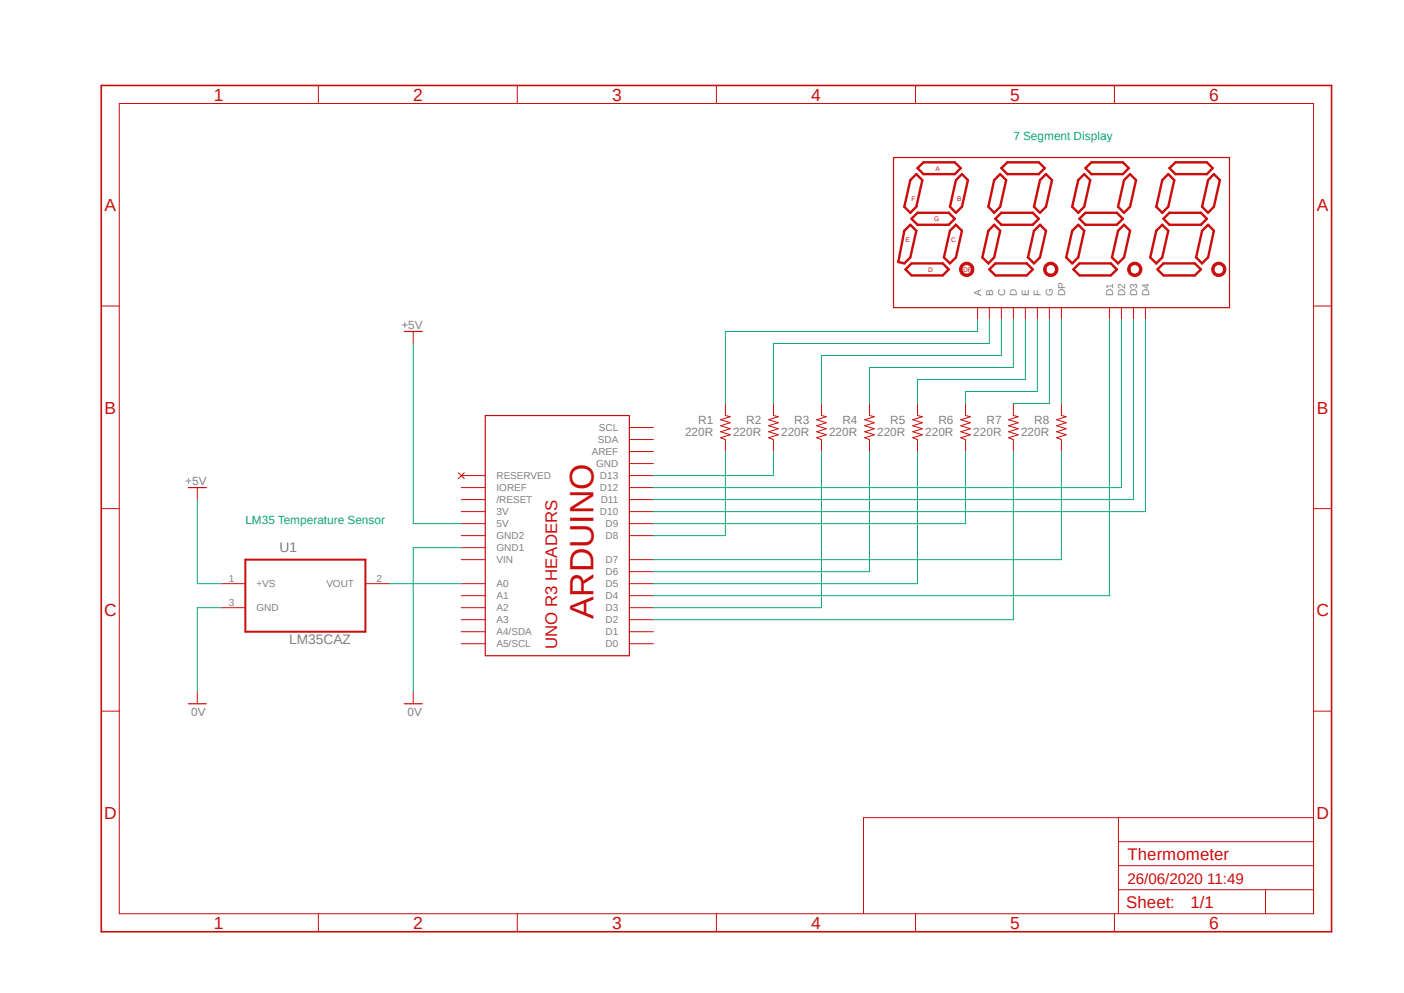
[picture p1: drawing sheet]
<svg xmlns="http://www.w3.org/2000/svg" width="297mm" height="210mm" viewBox="0 0 297 210" stroke-linecap="round" stroke-linejoin="round" font-family="sans-serif">
<path d="M20.9 17.7l261.2 179.9M282.1 17.7l-261.2 179.9" fill="none" stroke="#fff" stroke-width=".21"/>
<g fill="none" stroke="#c90d0c" stroke-width=".21">
<path d="M67.4 18.1v3.8M109.4 18.1v3.8M151.6 18.1v3.8M193.7 18.1v3.8M235.8 18.1v3.8M25.2 21.9h252.7v171.4h-252.7zM21.4 64.7h3.8M87.4 70.1v2.5M277.9 64.7h3.8M97 100l1.2 1.2M98.2 100l-1.2 1.2M133.1 95.5h5.1"/>
<path d="M133.1 98h5.1M133.1 90.4h5.1M133.1 93h5.1M153.5 85.3v2.6l1 .2-2.1 .7 2.1 .6-2.1 .6 2.1 .7-2.1 .6 2.1 .6-2.1 .7 1.1 .4v2.5M163.6 85.3v2.6l1 .2-2 .7 2 .6-2 .6 2 .7-2 .6 2 .6-2 .7 1 .4v2.5M173.8 85.3v2.6l1 .2-2 .7 2 .6-2 .6 2 .7-2 .6 2 .6-2 .7 1 .4v2.5M183.9 85.3v2.6l1.1 .2-2.1 .7 2.1 .6-2.1 .6 2.1 .7-2.1 .6 2.1 .6-2.1 .7 1 .4v2.5M194.1 85.3v2.6l1 .2-2 .7 2 .6-2 .6 2 .7-2 .6 2 .6-2 .7 1 .4v2.5M204.3 85.3v2.6l1 .2-2.1 .7 2.1 .6-2.1 .6 2.1 .7-2.1 .6 2.1 .6-2.1 .7 1.1 .4v2.5M214.4 85.3v2.6l1 .2-2 .7 2 .6-2 .6 2 .7-2 .6 2 .6-2 .7 1 .4v2.5M224.5 85.3v2.6l1.1 .2-2.1 .7 2.1 .6-2.1 .6 2.1 .7-2.1 .6 2.1 .6-2.1 .7 1 .4v2.5M21.4 107.6h3.8"/>
<path d="M41.7 103.1v2.6M97.6 105.7h5.1M97.6 108.2h5.1M97.6 110.7h5.1M97.6 118.4h5.1M97.6 113.3h5.1M97.6 103.1h5.1M97.6 100.6h5.1M97.6 115.8h5.1M133.1 105.7h5.1M133.1 108.2h5.1M133.1 110.7h5.1"/>
<path d="M133.1 118.4h5.1M133.1 113.3h5.1M133.1 103.1h5.1M133.1 100.6h5.1M277.9 107.6h3.8M46.8 123.4h5.1M46.8 128.5h5.1M77.3 123.4h5.1M97.6 123.4h5.1M97.6 126h5.1M97.6 128.5h5.1M97.6 131.1h5.1"/>
<path d="M97.6 133.6h5.1M97.6 136.1h5.1M133.1 123.4h5.1M133.1 126h5.1M133.1 128.5h5.1M133.1 131.1h5.1M133.1 133.6h5.1M133.1 136.1h5.1M133.1 120.9h5.1M21.4 150.4h3.8M41.7 146.3v2.5M87.4 146.3v2.5"/>
<path d="M277.9 150.4h3.8M236.6 172.9v20.4M236.6 178h41.3M277.9 172.9h-95.2v20.4M67.4 193.3v3.8M109.4 193.3v3.8M151.6 193.3v3.8M193.7 193.3v3.8M235.8 193.3v3.8M236.6 188.2h41.3M236.6 183.1h41.3M267.7 188.2v5.1"/>
</g>
<path d="M21.4 18.1h260.3v179h-260.3z" fill="none" stroke="#c90d0c" stroke-width=".34"/>
<path d="M189 33.3h71.1v31.8h-71.1zM85.5 70.1h3.8M102.7 87.9h30.4v50.8h-30.4zM39.8 103.1h3.8M39.8 148.8h3.8M85.5 148.8h3.8" fill="none" stroke="#c90d0c" stroke-width=".25"/>
<path d="M51.9 118.4h25.4v15.2h-25.4z" fill="none" stroke="#c90d0c" stroke-width=".42"/>
<g fill="none" stroke="#c90d0c" stroke-width=".51">
<path d="M193.8 36.8l1.3 1.3-1.3 5.6-1.2 1.3-1.3-1.3 1.3-5.6zM194.1 35.6l1.3-1.3h6.6l1.2 1.3-1.2 1.2h-6.6zM203.5 36.8l1.3 1.3-1.3 5.6-1.3 1.3-1.2-1.3 1.2-5.6zM211.6 36.8l1.3 1.3-1.3 5.6-1.3 1.3-1.2-1.3 1.2-5.6zM211.8 35.6l1.3-1.3h6.7l1.2 1.3-1.2 1.2h-6.7zM221.3 36.8l1.2 1.3-1.2 5.6-1.3 1.3-1.3-1.3 1.3-5.6zM229.4 36.8l1.2 1.3-1.2 5.6-1.3 1.3-1.3-1.3 1.3-5.6zM229.6 35.6l1.3-1.3h6.6l1.3 1.3-1.3 1.2h-6.6zM237.8 38.1l1.3-1.3 1.2 1.3-1.2 5.6-1.3 1.3-1.3-1.3zM247.1 36.8l1.3 1.3-1.3 5.6-1.2 1.3-1.3-1.3 1.3-5.6zM247.4 35.6l1.3-1.3h6.6l1.2 1.3-1.2 1.2h-6.6zM256.8 36.8l1.3 1.3-1.3 5.6-1.2 1.3-1.3-1.3 1.3-5.6z"/>
<path d="M191.3 48.8l1.3-1.3 1.2 1.3-1.2 5.6-1.3 1.3-1.3-.3zM192.8 55.7h6.6l1.3 1.3-1.3 1.3h-6.6l-1.2-1.3zM194.1 45h6.6l1.3 1.3-1.3 1.2h-6.6l-1.3-1.2zM202.2 47.5l1.3 1.3-1.3 5.6-1.2 1.3-1.3-1.3 1.3-5.6zM209.3 57l1.3-1.3h6.6l1.3 1.3-1.3 1.3h-6.6zM210.3 47.5l1.3 1.3-1.3 5.6-1.2 1.3-1.3-1.3 1.3-5.6zM211.8 45h6.7l1.3 1.3-1.3 1.2h-6.7l-1.2-1.2zM218.7 48.8l1.3-1.3 1.3 1.3-1.3 5.6-1.3 1.3-1.2-1.3zM228.1 47.5l1.3 1.3-1.3 5.6-1.3 1.3-1.2-1.3 1.2-5.6zM228.3 46.3l1.3-1.3h6.7l1.2 1.3-1.2 1.2h-6.7zM228.3 55.7h6.7l1.3 1.3-1.3 1.3h-6.7l-1.2-1.3zM237.8 47.5l1.3 1.3-1.3 5.6-1.3 1.3-1.3-1.3 1.3-5.6z"/>
<path d="M244.6 48.8l1.3-1.3 1.2 1.3-1.2 5.6-1.3 1.3-1.3-1.3zM246.1 55.7h6.7l1.2 1.3-1.2 1.3h-6.7l-1.2-1.3zM247.4 45h6.6l1.3 1.3-1.3 1.2h-6.6l-1.3-1.2zM255.6 47.5l1.2 1.3-1.2 5.6-1.3 1.3-1.3-1.3 1.3-5.6z"/>
</g>
<path d="M203.3 56a1.53 1.53 0 0 1 2.5 .1 1.53 1.53 0 0 1-.8 2.3 1.53 1.53 0 0 1-2-1.4h.5a1.01 1.01 0 0 1 1.5-.9 1.01 1.01 0 0 1 .2 1.7 1.01 1.01 0 0 1-1.7-.5v-.3h-.5z" fill-rule="evenodd" fill="#c90d0c"/>
<path d="M203.3 56a1.53 1.53 0 0 1 2.5 .1 1.53 1.53 0 0 1-.8 2.3 1.53 1.53 0 0 1-2-1.4h.5a1.01 1.01 0 0 1 1.5-.9 1.01 1.01 0 0 1 .2 1.7 1.01 1.01 0 0 1-1.7-.5v-.3h-.5z" fill="none" stroke="#c90d0c" stroke-width=".21"/>
<path d="M221.1 56a1.53 1.53 0 0 1 2.5 .1 1.53 1.53 0 0 1-.8 2.3 1.53 1.53 0 0 1-2-1.4h.5a1.01 1.01 0 0 1 1.4-.9 1.01 1.01 0 0 1 .2 1.7 1.01 1.01 0 0 1-1.6-.5v-.3h-.5z" fill-rule="evenodd" fill="#c90d0c"/>
<path d="M221.1 56a1.53 1.53 0 0 1 2.5 .1 1.53 1.53 0 0 1-.8 2.3 1.53 1.53 0 0 1-2-1.4h.5a1.01 1.01 0 0 1 1.4-.9 1.01 1.01 0 0 1 .2 1.7 1.01 1.01 0 0 1-1.6-.5v-.3h-.5z" fill="none" stroke="#c90d0c" stroke-width=".21"/>
<path d="M238.9 56a1.51 1.51 0 0 1 2.4 .1 1.51 1.51 0 0 1-.8 2.3 1.51 1.51 0 0 1-2-1.4h.6a1.01 1.01 0 0 1 1.4-.9 1.01 1.01 0 0 1 .2 1.7 1.01 1.01 0 0 1-1.6-.5v-.3h-.6z" fill-rule="evenodd" fill="#c90d0c"/>
<path d="M238.9 56a1.51 1.51 0 0 1 2.4 .1 1.51 1.51 0 0 1-.8 2.3 1.51 1.51 0 0 1-2-1.4h.6a1.01 1.01 0 0 1 1.4-.9 1.01 1.01 0 0 1 .2 1.7 1.01 1.01 0 0 1-1.6-.5v-.3h-.6z" fill="none" stroke="#c90d0c" stroke-width=".21"/>
<path d="M256.7 56a1.51 1.51 0 0 1 2.4 .1 1.51 1.51 0 0 1-.8 2.3 1.51 1.51 0 0 1-2-1.4h.5a1.01 1.01 0 0 1 1.3-1 1.01 1.01 0 0 1 .5 1.6 1.01 1.01 0 0 1-1.7-.3l-.1-.3h-.5z" fill-rule="evenodd" fill="#c90d0c"/>
<g fill="none" stroke="#c90d0c" stroke-width=".21">
<path d="M256.7 56a1.51 1.51 0 0 1 2.4 .1 1.51 1.51 0 0 1-.8 2.3 1.51 1.51 0 0 1-2-1.4h.5a1.01 1.01 0 0 1 1.3-1 1.01 1.01 0 0 1 .5 1.6 1.01 1.01 0 0 1-1.7-.3l-.1-.3h-.5zM206.8 65.1v2.5M209.3 65.1v2.5M211.8 65.1v2.5M214.4 65.1v2.5M216.9 65.1v2.5M219.5 65.1v2.5M222 65.1v2.5M224.5 65.1v2.5M234.7 65.1v2.5M237.2 65.1v2.5M239.8 65.1v2.5"/>
<path d="M242.3 65.1v2.5"/>
</g>
<g fill="none" stroke="#0dab76" stroke-width=".21">
<path d="M87.4 72.6v38.1h10.2M206.8 67.6v2.5h-53.3v15.2M209.3 67.6v5h-45.7v12.7M211.8 67.6v7.6h-38v10.1M214.4 67.6v10.1h-30.5v7.6M216.9 67.6v12.7h-22.8v5M219.5 67.6v15.2h-15.2v2.5M222 67.6v17.7h-7.6M224.5 67.6v17.7M234.7 67.6v58.4h-96.5M237.2 67.6v35.5h-99M239.8 67.6v38.1h-101.6"/>
<path d="M242.3 67.6v40.6h-104.1M153.5 95.5v17.8h-15.3M163.6 95.5v5.1h-25.4M173.8 95.5v33h-35.6M183.9 95.5v25.4h-45.7M194.1 95.5v27.9h-55.9M204.3 95.5v15.2h-66.1M214.4 95.5v35.6h-76.2M224.5 95.5v22.9h-86.3M41.7 105.7v17.7h5.1M97.6 115.8h-10.2v30.5M46.8 128.5h-5.1v17.8"/>
<path d="M82.4 123.4h15.2"/>
</g>
<text font-size="7.2" fill="#c90d0c" x="125.5" y="131" transform="rotate(-90 125.5 131)">ARDUINO</text>
<g font-size="3.7" fill="#c90d0c">
<text x="45.3" y="21.3">1</text>
<text x="87.4" y="21.3">2</text>
<text x="129.5" y="21.3">3</text>
<text x="171.6" y="21.3">4</text>
<text x="213.7" y="21.3">5</text>
<text x="255.8" y="21.3">6</text>
<text x="22.1" y="44.6">A</text>
<text x="278.6" y="44.6">A</text>
<text x="22.1" y="87.5">B</text>
<text x="278.6" y="87.5">B</text>
<text x="22" y="130.3">C</text>
<text x="278.5" y="130.3">C</text>
<text x="22" y="173.1">D</text>
<text x="278.5" y="173.1">D</text>
<text x="45.3" y="196.5">1</text>
<text x="87.4" y="196.5">2</text>
<text x="129.5" y="196.5">3</text>
<text x="171.6" y="196.5">4</text>
<text x="213.7" y="196.5">5</text>
<text x="255.8" y="196.5">6</text>
</g>
<g font-size="3.6" fill="#c90d0c">
<text x="117.9" y="137.3" transform="rotate(-90 117.9 137.3)">UNO R3 HEADERS</text>
<text x="238.5" y="181.8">Thermometer</text>
<text x="251.8" y="192">1/1</text>
<text x="238.3" y="192.1">Sheet:</text>
</g>
<text font-size="3.2" fill="#c90d0c" x="238.5" y="186.9">26/06/2020 11:49</text>
<g font-size="2.9" fill="#808080">
<text x="59.1" y="116.7">U1</text>
<text x="61.2" y="136.1">LM35CAZ</text>
</g>
<g font-size="2.5" fill="#0dab76">
<text x="214.4" y="29.5">7 Segment Display</text>
<text x="51.9" y="110.7">LM35 Temperature Sensor</text>
</g>
<g font-size="2.5" fill="#808080">
<text x="84.9" y="69.5">+5V</text>
<text x="147.7" y="89.7">R1</text>
<text x="157.9" y="89.7">R2</text>
<text x="168" y="89.7">R3</text>
<text x="178.2" y="89.7">R4</text>
<text x="188.3" y="89.7">R5</text>
<text x="198.5" y="89.7">R6</text>
<text x="208.7" y="89.7">R7</text>
<text x="218.8" y="89.7">R8</text>
<text x="144.9" y="92.2">220R</text>
<text x="155.1" y="92.2">220R</text>
<text x="165.2" y="92.2">220R</text>
<text x="175.4" y="92.2">220R</text>
<text x="185.5" y="92.2">220R</text>
<text x="195.7" y="92.2">220R</text>
<text x="205.9" y="92.2">220R</text>
<text x="216" y="92.2">220R</text>
<text x="39.2" y="102.5">+5V</text>
<text x="40.5" y="151.4">0V</text>
<text x="86.2" y="151.4">0V</text>
</g>
<g font-size="2.1" fill="#808080">
<text x="207.6" y="62.7" transform="rotate(-90 207.6 62.7)">A</text>
<text x="210.1" y="62.7" transform="rotate(-90 210.1 62.7)">B</text>
<text x="212.6" y="62.7" transform="rotate(-90 212.6 62.7)">C</text>
<text x="215.1" y="62.7" transform="rotate(-90 215.1 62.7)">D</text>
<text x="217.7" y="62.7" transform="rotate(-90 217.7 62.7)">E</text>
<text x="220.2" y="62.7" transform="rotate(-90 220.2 62.7)">F</text>
<text x="222.8" y="62.7" transform="rotate(-90 222.8 62.7)">G</text>
<text x="225.3" y="62.7" transform="rotate(-90 225.3 62.7)">DP</text>
<text x="235.5" y="62.7" transform="rotate(-90 235.5 62.7)">D1</text>
<text x="238" y="62.7" transform="rotate(-90 238 62.7)">D2</text>
<text x="240.5" y="62.7" transform="rotate(-90 240.5 62.7)">D3</text>
<text x="243.1" y="62.7" transform="rotate(-90 243.1 62.7)">D4</text>
<text x="126.5" y="93.7">SDA</text>
<text x="126.7" y="91.2">SCL</text>
<text x="105" y="101.3">RESERVED</text>
<text x="125.2" y="96.3">AREF</text>
<text x="126.1" y="98.8">GND</text>
<text x="126.9" y="101.3">D13</text>
<text x="105" y="106.4">/RESET</text>
<text x="105" y="103.9">IOREF</text>
<text x="126.9" y="103.9">D12</text>
<text x="127.1" y="106.4">D11</text>
<text x="105" y="109">3V</text>
<text x="105" y="111.5">5V</text>
<text x="126.9" y="109">D10</text>
<text x="128.1" y="111.5">D9</text>
<text x="105" y="116.6">GND1</text>
<text x="105" y="114">GND2</text>
<text x="105" y="119.1">VIN</text>
<text x="128.1" y="119.1">D7</text>
<text x="128.1" y="114">D8</text>
<text x="48.4" y="123.1">1</text>
<text x="54.2" y="124.2">+VS</text>
<text x="69" y="124.2">VOUT</text>
<text x="79.6" y="123.1">2</text>
<text x="105" y="124.2">A0</text>
<text x="128.1" y="124.2">D5</text>
<text x="128.1" y="121.7">D6</text>
<text x="48.4" y="128.1">3</text>
<text x="54.2" y="129.3">GND</text>
<text x="105" y="126.7">A1</text>
<text x="105" y="129.3">A2</text>
<text x="105" y="131.8">A3</text>
<text x="128.1" y="131.8">D2</text>
<text x="128.1" y="129.3">D3</text>
<text x="128.1" y="126.7">D4</text>
<text x="105" y="134.4">A4/SDA</text>
<text x="105" y="136.9">A5/SCL</text>
<text x="128.1" y="136.9">D0</text>
<text x="128.1" y="134.4">D1</text>
</g>
<g font-size="1.4" fill="#c90d0c">
<text x="197.9" y="36.1">A</text>
<text x="192.8" y="42.4">F</text>
<text x="197.7" y="46.8">G</text>
<text x="202.5" y="42.4">B</text>
<text x="191.6" y="51.1">E</text>
<text x="201.2" y="51.1">C</text>
<text x="196.4" y="57.5">D</text>
<text x="203.8" y="57.5">DP</text>
</g>
</svg>
